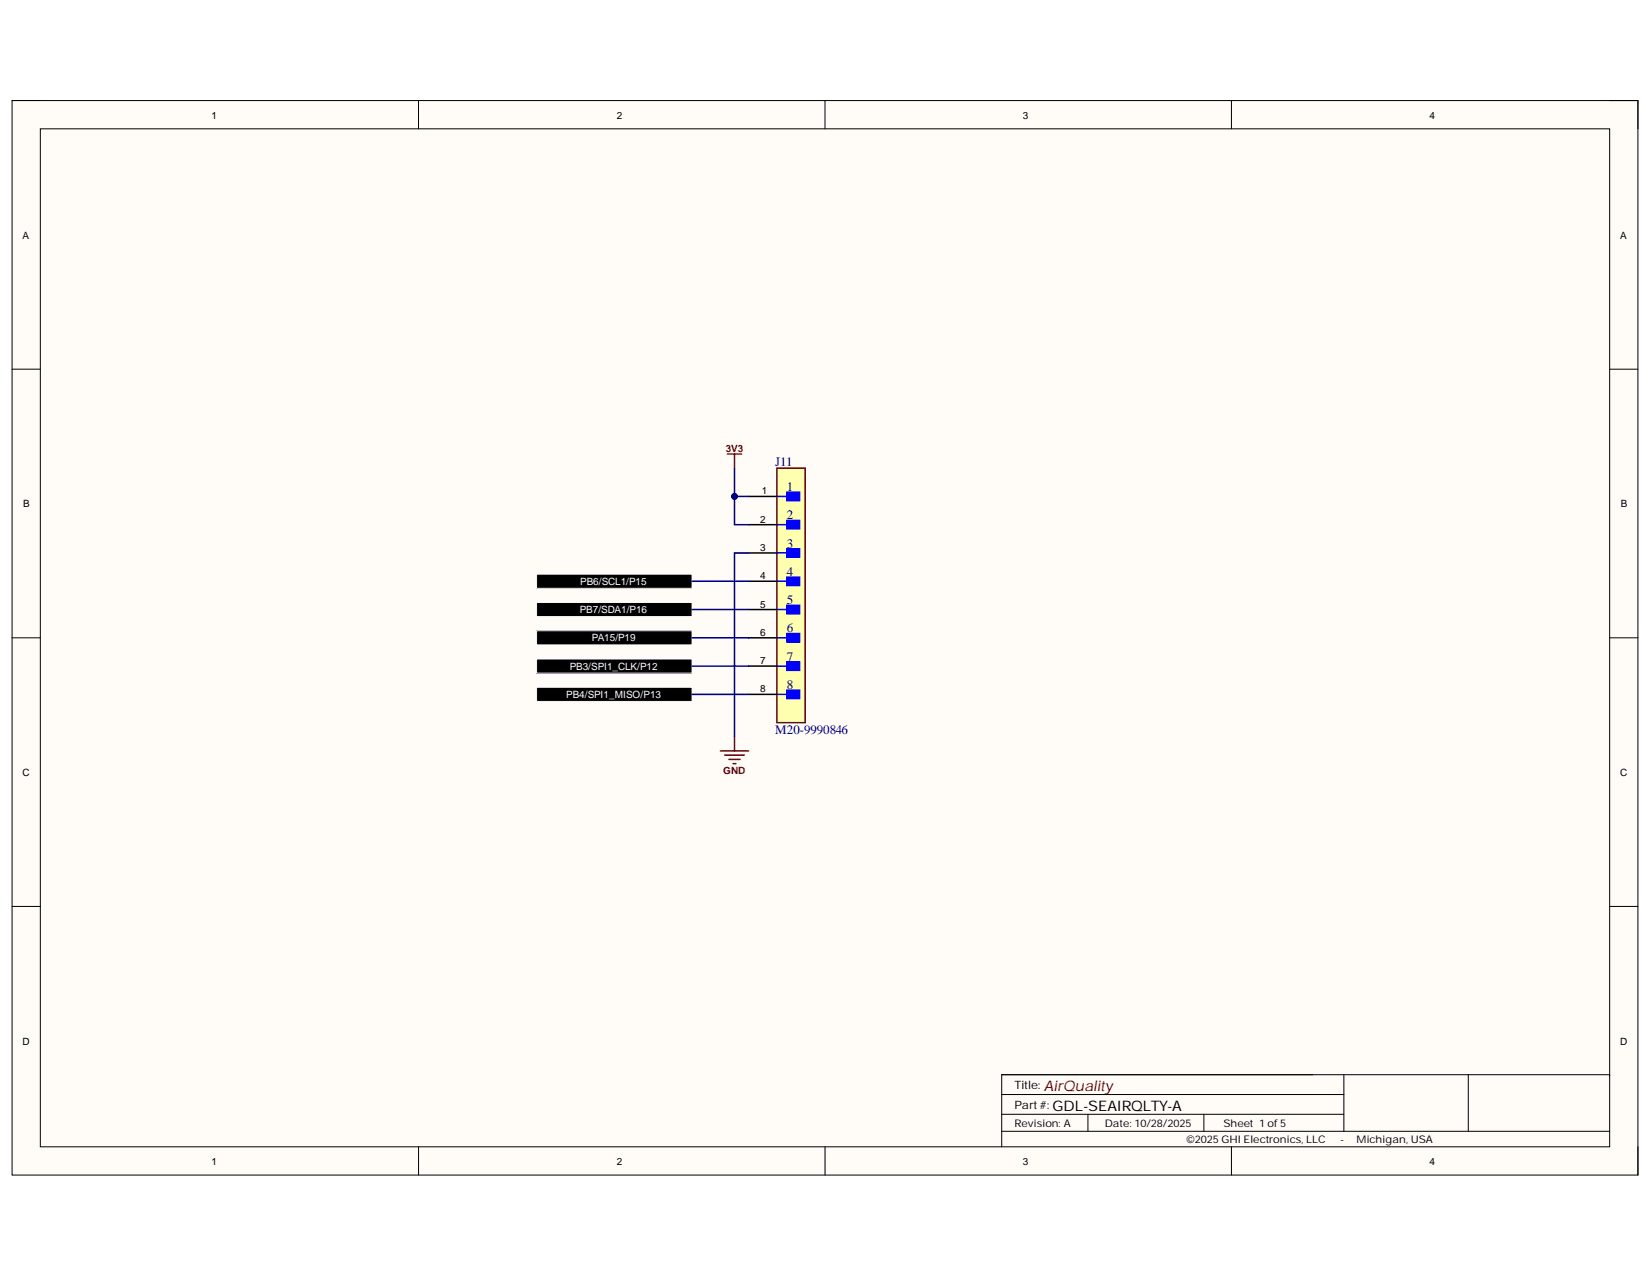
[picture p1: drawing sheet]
<svg xmlns="http://www.w3.org/2000/svg" width="279mm" height="216mm" viewBox="0 0 279 216" stroke-linecap="round" stroke-linejoin="round" font-family="sans-serif">
<path d="M2 17h275v181.7h-275z" fill-rule="evenodd" fill="#fffcf8"/>
<path d="M2 17h275v181.7h-275z" fill="none" stroke="#000" stroke-width=".17"/>
<path d="M6.8 21.8h265.4v172.1h-265.4z" fill-rule="evenodd" fill="#fffcf8"/>
<g fill="none" stroke="#000" stroke-width=".17">
<path d="M2 17h4.8M70.8 17v4.8M139.5 17v4.8M208.3 17v4.8M272.2 17h4.8v4.8M6.8 21.8h265.4v172.1h-265.4zM2 62.4h4.8M272.2 62.4h4.8M2 107.8h4.8M272.2 107.8h4.8M2 153.3h4.8M272.2 153.3h4.8"/>
<path d="M70.8 193.9v4.8M139.5 193.9v4.8M169.4 188.4h57.9M169.4 191.3h102.8M169.4 185.1h57.9M184 188.4v2.9M203.6 188.4v2.9M208.3 193.9v4.8M227.3 181.7v9.6M248.3 181.7v9.6M272.2 181.9v-.2h-102.8v12.2M277 193.9v4.8"/>
</g>
<path d="M121.8 127h4.8M122.6 127.7h3.3M123.3 128.4h1.9M124 129.1h.5M124.2 124.6v2.4" fill="none" stroke="#800000" stroke-width=".25"/>
<g fill="#000">
<path d="M90.7 111.4h26.4v2.4h-26.4z" fill-rule="evenodd"/>
<path d="M90.7 116.2h26.4v2.4h-26.4z" fill-rule="evenodd"/>
<path d="M90.7 106.6h26.4v2.4h-26.4z" fill-rule="evenodd"/>
</g>
<path d="M90.7 111.4h26.4v2.4h-26.4zM90.7 116.2h26.4v2.4h-26.4zM90.7 106.6h26.4v2.4h-26.4z" fill="none" stroke="#fff" stroke-width=".17"/>
<path d="M131.4 79.1h4.8v43.1h-4.8z" fill-rule="evenodd" fill="#ffffb0"/>
<path d="M131.4 79.1h4.8v43.1h-4.8z" fill="none" stroke="#800000" stroke-width=".25"/>
<path d="M133.1 83.2h2.1v1.4h-2.1z" fill-rule="evenodd" fill="#00f"/>
<path d="M131.4 83.9h1.7M133.1 83.2h2.1v1.4h-2.1z" fill="none" stroke="#00f" stroke-width=".25"/>
<path d="M133.1 88h2.1v1.4h-2.1z" fill-rule="evenodd" fill="#00f"/>
<path d="M131.4 88.7h1.7M133.1 88h2.1v1.4h-2.1z" fill="none" stroke="#00f" stroke-width=".25"/>
<path d="M133.1 92.8h2.1v1.4h-2.1z" fill-rule="evenodd" fill="#00f"/>
<path d="M131.4 93.5h1.7M133.1 92.8h2.1v1.4h-2.1z" fill="none" stroke="#00f" stroke-width=".25"/>
<path d="M133.1 97.6h2.1v1.4h-2.1z" fill-rule="evenodd" fill="#00f"/>
<path d="M131.4 98.3h1.7M133.1 97.6h2.1v1.4h-2.1z" fill="none" stroke="#00f" stroke-width=".25"/>
<path d="M133.1 102.3h2.1v1.5h-2.1z" fill-rule="evenodd" fill="#00f"/>
<path d="M131.4 103.1h1.7M133.1 102.3h2.1v1.5h-2.1z" fill="none" stroke="#00f" stroke-width=".25"/>
<path d="M133.1 107.1h2.1v1.4h-2.1z" fill-rule="evenodd" fill="#00f"/>
<path d="M131.4 107.8h1.7M133.1 107.1h2.1v1.4h-2.1z" fill="none" stroke="#00f" stroke-width=".25"/>
<path d="M133.1 111.9h2.1v1.4h-2.1z" fill-rule="evenodd" fill="#00f"/>
<path d="M131.4 112.6h1.7M133.1 111.9h2.1v1.4h-2.1z" fill="none" stroke="#00f" stroke-width=".25"/>
<path d="M133.1 116.7h2.1v1.4h-2.1z" fill-rule="evenodd" fill="#00f"/>
<path d="M131.4 117.4h1.7M133.1 116.7h2.1v1.4h-2.1z" fill="none" stroke="#00f" stroke-width=".25"/>
<path d="M126.6 83.9h4.8M126.6 88.7h4.8M126.6 93.5h4.8M126.6 98.3h4.8M126.6 103.1h4.8M126.6 107.8h4.8M126.6 112.6h4.8M126.6 117.4h4.8" fill="none" stroke="#000" stroke-width=".25"/>
<path d="M123 76.8h2.4M124.2 76.8v2.3" fill="none" stroke="#800000" stroke-width=".25"/>
<g fill="#000">
<path d="M90.7 97.1h26.4v2.4h-26.4z" fill-rule="evenodd"/>
<path d="M90.7 101.9h26.4v2.3h-26.4z" fill-rule="evenodd"/>
</g>
<path d="M90.7 97.1h26.4v2.4h-26.4zM90.7 101.9h26.4v2.3h-26.4z" fill="none" stroke="#fff" stroke-width=".17"/>
<path d="M124.2 79.1v4.8h2.4M126.6 93.5h-2.4v31.1" fill="none" stroke="#000080" stroke-width=".25"/>
<circle cx="124.2" cy="83.9" r=".48" fill="#000080"/>
<circle cx="124.2" cy="83.9" r=".48" fill="none" stroke="#000080" stroke-width=".17"/>
<path d="M124.2 83.9v4.8h2.4" fill="none" stroke="#000080" stroke-width=".25"/>
<circle cx="124.2" cy="83.9" r=".48" fill="#000080"/>
<circle cx="124.2" cy="83.9" r=".48" fill="none" stroke="#000080" stroke-width=".17"/>
<path d="M117.1 98.3h9.5M117.1 103.1h9.5M117.1 107.8h9.5M117.1 112.6h9.5M117.1 117.4h9.5" fill="none" stroke="#000080" stroke-width=".25"/>
<text font-size="2.5" fill="#800000" x="176.6" y="184.4">AirQuality</text>
<text font-size="2.5" x="178" y="187.8">GDL-SEAIRQLTY-A</text>
<g font-size="2.2" fill="#000080">
<text x="131.1" y="78.7">J11</text>
<text x="133.1" y="83.1">1</text>
<text x="133.1" y="87.8">2</text>
<text x="133.1" y="92.6">3</text>
<text x="133.1" y="97.3">4</text>
<text x="133.1" y="102.2">5</text>
<text x="133.1" y="106.9">6</text>
<text x="133.1" y="111.7">7</text>
<text x="133.1" y="116.5">8</text>
<text x="131.1" y="124.2">M20-9990846</text>
</g>
<g font-size="1.9">
<text x="171.6" y="184.1">Title:</text>
<text x="171.6" y="187.5">Part#:</text>
</g>
<g font-size="1.8">
<text x="171.6" y="190.5">Revision: A</text>
<text x="186.9" y="190.5">Date: 10/28/2025</text>
<text x="206.9" y="190.5">Sheet 1 of5</text>
<text x="200.7" y="193.3">©2025GHI Electronics, LLC</text>
<text x="226.7" y="193.3">-</text>
<text x="229.4" y="193.3">Michigan, USA</text>
</g>
<g font-size="1.7">
<text x="35.8" y="20">1</text>
<text x="104.3" y="20">2</text>
<text x="173" y="20">3</text>
<text x="241.8" y="20">4</text>
<text x="3.8" y="40.3">A</text>
<text x="274" y="40.3">A</text>
<text x="128.8" y="83.6">1</text>
<text x="3.9" y="85.8">B</text>
<text x="128.6" y="88.4">2</text>
<text x="274.1" y="85.8">B</text>
<text x="128.6" y="93.2">3</text>
<text x="128.6" y="97.9">4</text>
<text x="128.6" y="102.8">5</text>
<text x="128.6" y="107.5">6</text>
<text x="128.6" y="112.3">7</text>
<text x="128.6" y="117.1">8</text>
<text x="3.8" y="131.2">C</text>
<text x="274" y="131.2">C</text>
<text x="3.8" y="176.6">D</text>
<text x="274" y="176.6">D</text>
<text x="35.8" y="196.9">1</text>
<text x="104.3" y="196.9">2</text>
<text x="173" y="196.9">3</text>
<text x="241.8" y="196.9">4</text>
</g>
<g font-size="1.7" fill="#800000">
<text x="122.8" y="76.5">3V3</text>
<text x="122.3" y="130.9">GND</text>
</g>
<g font-size="1.7" fill="#fff">
<text x="98.1" y="98.9">PB6/SCL1/P15</text>
<text x="98.1" y="103.7">PB7/SDA1/P16</text>
<text x="96.4" y="113.2">PB3/SPI1_CLK/P12</text>
<text x="100.1" y="108.4">PA15/P19</text>
<text x="95.8" y="118">PB4/SPI1_MISO/P13</text>
</g>
</svg>
